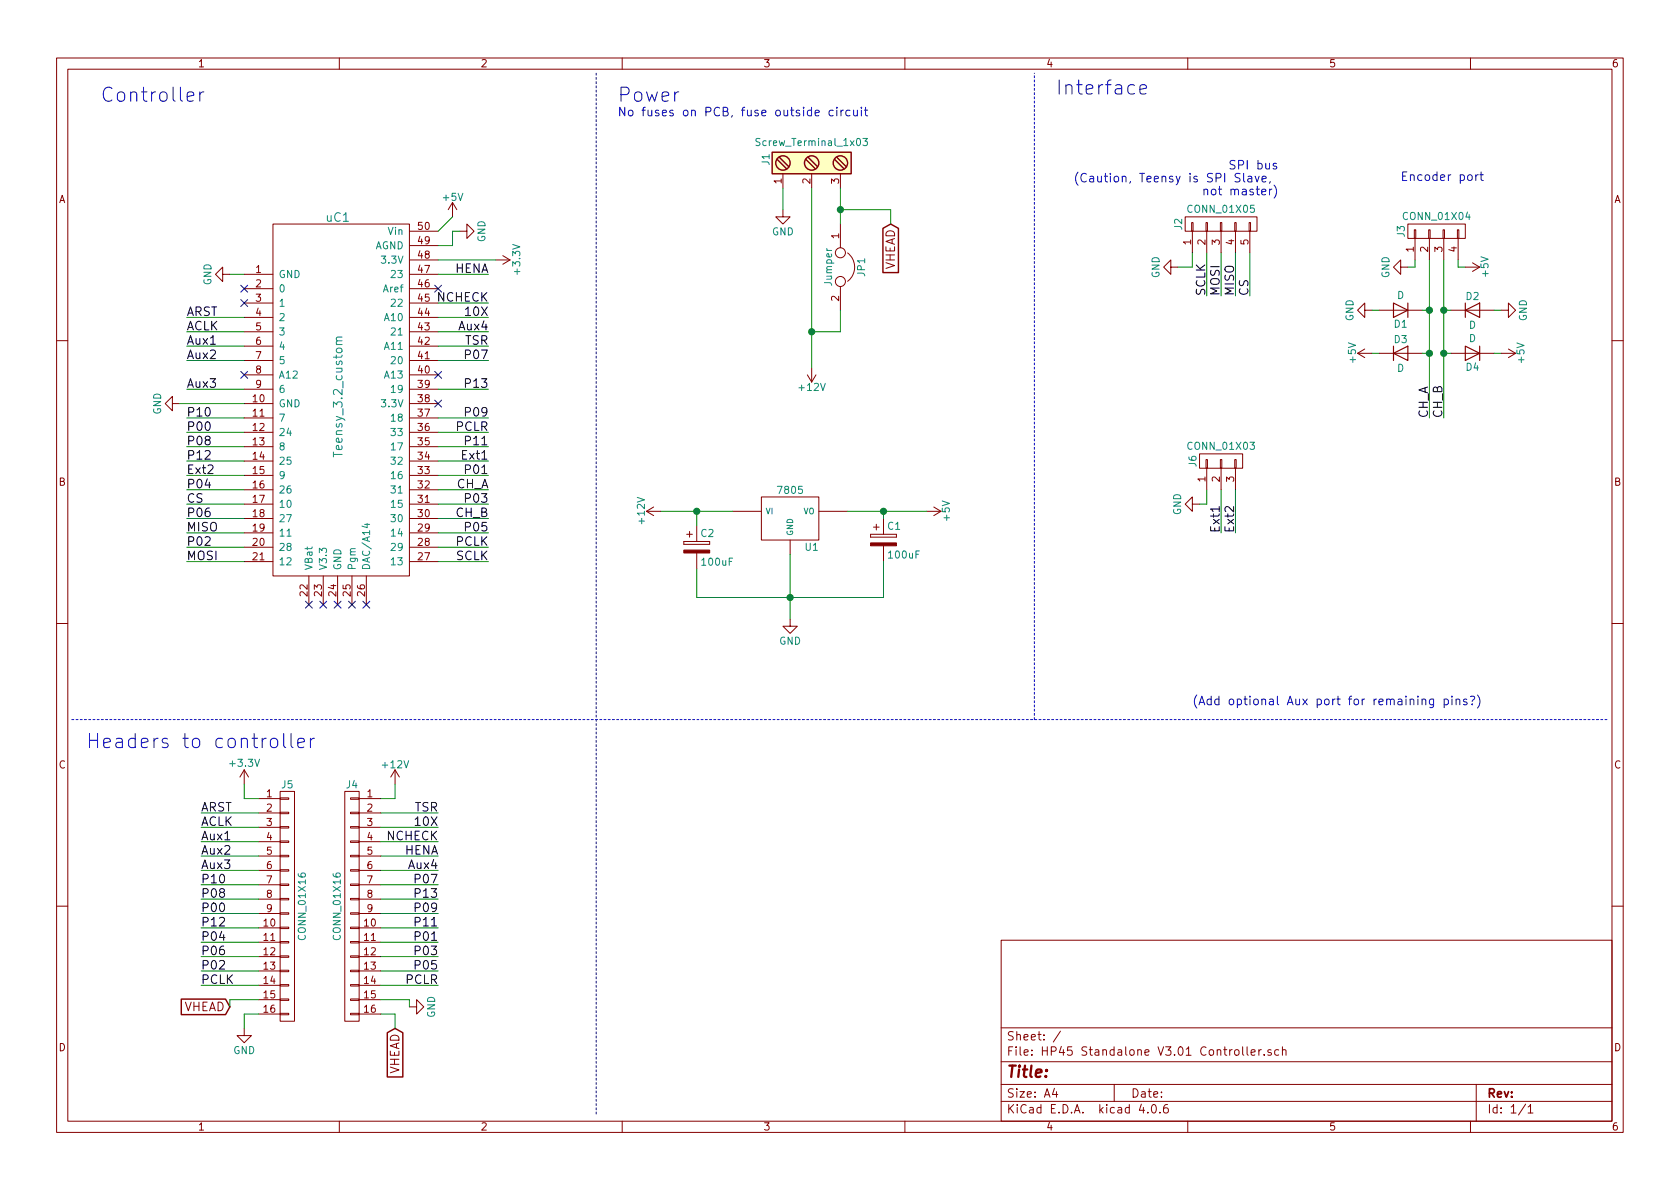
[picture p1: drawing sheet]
EESchema Schematic File Version 2
LIBS:power
LIBS:device
LIBS:transistors
LIBS:conn
LIBS:linear
LIBS:regul
LIBS:74xx
LIBS:cmos4000
LIBS:adc-dac
LIBS:memory
LIBS:xilinx
LIBS:microcontrollers
LIBS:dsp
LIBS:microchip
LIBS:analog_switches
LIBS:motorola
LIBS:texas
LIBS:intel
LIBS:audio
LIBS:interface
LIBS:digital-audio
LIBS:philips
LIBS:display
LIBS:cypress
LIBS:siliconi
LIBS:opto
LIBS:atmel
LIBS:contrib
LIBS:valves
LIBS:HP45 controller parts
LIBS:HP45 Standalone V3.01 Controller-cache
EELAYER 25 0
EELAYER END
$Descr A4 11693 8268
encoding utf-8
Sheet 1 1
Title ""
Date ""
Rev ""
Comp ""
Comment1 ""
Comment2 ""
Comment3 ""
Comment4 ""
$EndDescr
$Comp
L Teensy_3.2_custom uC1
U 1 1
P 2350 1550
F 0 "uC1" H 2350 1600 60  0000 C CNN
F 1 "Teensy_3.2_custom" V 2350 350 60  0000 C CNN
F 2 "Electronics:Teensy_3.2_custom" H 2350 1300 60  0001 C CNN
F 3 "" H 2350 1300 60  0001 C CNN
	1    2350 1550
	1    0    0    -1  
$EndComp
$Comp
L CONN_01X16 J4
U 1 1
P 2450 6300
F 0 "J4" H 2450 7150 50  0000 C CNN
F 1 "CONN_01X16" V 2550 6300 50  0000 C CNN
F 2 "Socket_Strips:Socket_Strip_Straight_1x16_Pitch2.54mm" H 2450 6300 50  0001 C CNN
F 3 "" H 2450 6300 50  0001 C CNN
	1    2450 6300
	-1   0    0    -1  
$EndComp
$Comp
L CONN_01X16 J5
U 1 1
P 2000 6300
F 0 "J5" H 2000 7150 50  0000 C CNN
F 1 "CONN_01X16" V 2100 6300 50  0000 C CNN
F 2 "Socket_Strips:Socket_Strip_Straight_1x16_Pitch2.54mm" H 2000 6300 50  0001 C CNN
F 3 "" H 2000 6300 50  0001 C CNN
	1    2000 6300
	1    0    0    -1  
$EndComp
$Comp
L 7805-RESCUE-OA-HP45C3_Controller U1
U 1 1
P 5500 3600
F 0 "U1" H 5650 3404 50  0000 C CNN
F 1 "7805" H 5500 3800 50  0000 C CNN
F 2 "TO_SOT_Packages_SMD:TO-263-2" H 5500 3600 50  0001 C CNN
F 3 "" H 5500 3600 50  0001 C CNN
	1    5500 3600
	1    0    0    -1  
$EndComp
$Comp
L CP C2
U 1 1
P 4850 3800
F 0 "C2" H 4875 3900 50  0000 L CNN
F 1 "100uF" H 4875 3700 50  0000 L CNN
F 2 "Capacitors_SMD:CP_Elec_8x10" H 4888 3650 50  0001 C CNN
F 3 "" H 4850 3800 50  0001 C CNN
	1    4850 3800
	1    0    0    -1  
$EndComp
$Comp
L CP C1
U 1 1
P 6150 3750
F 0 "C1" H 6175 3850 50  0000 L CNN
F 1 "100uF" H 6175 3650 50  0000 L CNN
F 2 "Capacitors_SMD:CP_Elec_8x10" H 6188 3600 50  0001 C CNN
F 3 "" H 6150 3750 50  0001 C CNN
	1    6150 3750
	1    0    0    -1  
$EndComp
$Comp
L CONN_01X05 J2
U 1 1
P 8500 1550
F 0 "J2" H 8500 1850 50  0000 C CNN
F 1 "CONN_01X05" V 8600 1550 50  0000 C CNN
F 2 "Socket_Strips:Socket_Strip_Straight_1x05_Pitch2.54mm" H 8500 1550 50  0001 C CNN
F 3 "" H 8500 1550 50  0001 C CNN
	1    8500 1550
	0    -1   -1   0   
$EndComp
$Comp
L Screw_Terminal_1x03 J1
U 1 1
P 5650 1100
F 0 "J1" H 5650 1450 50  0000 C TNN
F 1 "Screw_Terminal_1x03" V 5500 1100 50  0000 C TNN
F 2 "Electronics:3.5mm_screw_terminal" H 5650 775 50  0001 C CNN
F 3 "" H 5625 1200 50  0001 C CNN
	1    5650 1100
	0    -1   1    0   
$EndComp
$Comp
L Jumper JP1
U 1 1
P 5850 1850
F 0 "JP1" H 5850 2000 50  0000 C CNN
F 1 "Jumper" H 5850 1770 50  0000 C CNN
F 2 "Connectors:GS2" H 5850 1850 50  0001 C CNN
F 3 "" H 5850 1850 50  0001 C CNN
	1    5850 1850
	0    1    1    0   
$EndComp
$Comp
L CONN_01X04 J3
U 1 1
P 10000 1600
F 0 "J3" H 10000 1850 50  0000 C CNN
F 1 "CONN_01X04" V 10100 1600 50  0000 C CNN
F 2 "Socket_Strips:Socket_Strip_Straight_1x04_Pitch2.54mm" H 10000 1600 50  0001 C CNN
F 3 "" H 10000 1600 50  0001 C CNN
	1    10000 1600
	0    -1   -1   0   
$EndComp
$Comp
L GND #PWR01
U 1 1
P 5500 4300
F 0 "#PWR01" H 5500 4050 50  0001 C CNN
F 1 "GND" H 5500 4150 50  0000 C CNN
F 2 "" H 5500 4300 50  0001 C CNN
F 3 "" H 5500 4300 50  0001 C CNN
	1    5500 4300
	1    0    0    -1  
$EndComp
$Comp
L +12V #PWR02
U 1 1
P 4600 3550
F 0 "#PWR02" H 4600 3400 50  0001 C CNN
F 1 "+12V" H 4600 3690 50  0000 C CNN
F 2 "" H 4600 3550 50  0001 C CNN
F 3 "" H 4600 3550 50  0001 C CNN
	1    4600 3550
	0    -1   -1   0   
$EndComp
$Comp
L +5V #PWR03
U 1 1
P 6450 3550
F 0 "#PWR03" H 6450 3400 50  0001 C CNN
F 1 "+5V" H 6450 3690 50  0000 C CNN
F 2 "" H 6450 3550 50  0001 C CNN
F 3 "" H 6450 3550 50  0001 C CNN
	1    6450 3550
	0    1    1    0   
$EndComp
$Comp
L +3.3V #PWR04
U 1 1
P 3450 1800
F 0 "#PWR04" H 3450 1650 50  0001 C CNN
F 1 "+3.3V" H 3450 1950 50  0000 C CNN
F 2 "" H 3450 1800 50  0001 C CNN
F 3 "" H 3450 1800 50  0001 C CNN
	1    3450 1800
	0    1    1    0   
$EndComp
Wire Wire Line
	3450 1800 3050 1800
Wire Wire Line
	4600 3550 5100 3550
Wire Wire Line
	4850 3650 4850 3550
Connection ~ 4850 3550
Wire Wire Line
	4850 3950 4850 4150
Wire Wire Line
	4850 4150 6150 4150
Wire Wire Line
	5500 3850 5500 4300
Connection ~ 5500 4150
Wire Wire Line
	6150 4150 6150 3900
Wire Wire Line
	5900 3550 6450 3550
Wire Wire Line
	6150 3600 6150 3550
Connection ~ 6150 3550
$Comp
L +12V #PWR05
U 1 1
P 5650 2550
F 0 "#PWR05" H 5650 2400 50  0001 C CNN
F 1 "+12V" H 5650 2690 50  0000 C CNN
F 2 "" H 5650 2550 50  0001 C CNN
F 3 "" H 5650 2550 50  0001 C CNN
	1    5650 2550
	-1   0    0    1   
$EndComp
Text GLabel 6200 1550 3    60   Input ~ 0
VHEAD
Wire Wire Line
	5650 1300 5650 2550
Wire Wire Line
	5850 1300 5850 1550
Wire Wire Line
	5850 1450 6200 1450
Wire Wire Line
	6200 1450 6200 1550
Connection ~ 5850 1450
Wire Wire Line
	5850 2150 5850 2300
Wire Wire Line
	5850 2300 5650 2300
Connection ~ 5650 2300
$Comp
L GND #PWR06
U 1 1
P 5450 1450
F 0 "#PWR06" H 5450 1200 50  0001 C CNN
F 1 "GND" H 5450 1300 50  0000 C CNN
F 2 "" H 5450 1450 50  0001 C CNN
F 3 "" H 5450 1450 50  0001 C CNN
	1    5450 1450
	1    0    0    -1  
$EndComp
Wire Wire Line
	5450 1450 5450 1300
$Comp
L +5V #PWR07
U 1 1
P 3150 1500
F 0 "#PWR07" H 3150 1350 50  0001 C CNN
F 1 "+5V" H 3150 1640 50  0000 C CNN
F 2 "" H 3150 1500 50  0001 C CNN
F 3 "" H 3150 1500 50  0001 C CNN
	1    3150 1500
	1    0    0    -1  
$EndComp
Wire Wire Line
	3150 1500 3050 1600
$Comp
L GND #PWR08
U 1 1
P 1600 1900
F 0 "#PWR08" H 1600 1650 50  0001 C CNN
F 1 "GND" H 1600 1750 50  0000 C CNN
F 2 "" H 1600 1900 50  0001 C CNN
F 3 "" H 1600 1900 50  0001 C CNN
	1    1600 1900
	0    1    1    0   
$EndComp
Wire Wire Line
	1600 1900 1700 1900
$Comp
L GND #PWR09
U 1 1
P 1250 2800
F 0 "#PWR09" H 1250 2550 50  0001 C CNN
F 1 "GND" H 1250 2650 50  0000 C CNN
F 2 "" H 1250 2800 50  0001 C CNN
F 3 "" H 1250 2800 50  0001 C CNN
	1    1250 2800
	0    1    1    0   
$EndComp
Wire Wire Line
	1250 2800 1700 2800
$Comp
L GND #PWR010
U 1 1
P 3200 1600
F 0 "#PWR010" H 3200 1350 50  0001 C CNN
F 1 "GND" H 3200 1450 50  0000 C CNN
F 2 "" H 3200 1600 50  0001 C CNN
F 3 "" H 3200 1600 50  0001 C CNN
	1    3200 1600
	0    -1   -1   0   
$EndComp
Wire Wire Line
	3200 1600 3150 1600
Wire Wire Line
	3150 1600 3150 1700
Wire Wire Line
	3150 1700 3050 1700
$Comp
L D D2
U 1 1
P 10250 2150
F 0 "D2" H 10250 2250 50  0000 C CNN
F 1 "D" H 10250 2050 50  0000 C CNN
F 2 "Diodes_SMD:D_0603" H 10250 2150 50  0001 C CNN
F 3 "" H 10250 2150 50  0001 C CNN
	1    10250 2150
	1    0    0    -1  
$EndComp
$Comp
L D D1
U 1 1
P 9750 2150
F 0 "D1" H 9750 2250 50  0000 C CNN
F 1 "D" H 9750 2050 50  0000 C CNN
F 2 "Diodes_SMD:D_0603" H 9750 2150 50  0001 C CNN
F 3 "" H 9750 2150 50  0001 C CNN
	1    9750 2150
	-1   0    0    1   
$EndComp
$Comp
L +12V #PWR011
U 1 1
P 2750 5450
F 0 "#PWR011" H 2750 5300 50  0001 C CNN
F 1 "+12V" H 2750 5590 50  0000 C CNN
F 2 "" H 2750 5450 50  0001 C CNN
F 3 "" H 2750 5450 50  0001 C CNN
	1    2750 5450
	-1   0    0    -1  
$EndComp
Wire Wire Line
	2650 5550 2750 5550
Wire Wire Line
	2750 5550 2750 5450
$Comp
L +3.3V #PWR012
U 1 1
P 1700 5450
F 0 "#PWR012" H 1700 5300 50  0001 C CNN
F 1 "+3.3V" H 1700 5600 50  0000 C CNN
F 2 "" H 1700 5450 50  0001 C CNN
F 3 "" H 1700 5450 50  0001 C CNN
	1    1700 5450
	-1   0    0    -1  
$EndComp
Wire Wire Line
	1700 5450 1700 5550
Wire Wire Line
	1700 5550 1800 5550
$Comp
L GND #PWR013
U 1 1
P 1700 7150
F 0 "#PWR013" H 1700 6900 50  0001 C CNN
F 1 "GND" H 1700 7000 50  0000 C CNN
F 2 "" H 1700 7150 50  0001 C CNN
F 3 "" H 1700 7150 50  0001 C CNN
	1    1700 7150
	-1   0    0    -1  
$EndComp
Wire Wire Line
	1700 7150 1700 7050
Wire Wire Line
	1700 7050 1800 7050
$Comp
L GND #PWR014
U 1 1
P 2850 7000
F 0 "#PWR014" H 2850 6750 50  0001 C CNN
F 1 "GND" H 2850 6850 50  0000 C CNN
F 2 "" H 2850 7000 50  0001 C CNN
F 3 "" H 2850 7000 50  0001 C CNN
	1    2850 7000
	0    -1   1    0   
$EndComp
Wire Wire Line
	2850 7000 2850 6950
Wire Wire Line
	2850 6950 2650 6950
Text GLabel 2750 7150 3    60   Input ~ 0
VHEAD
Wire Wire Line
	2650 7050 2750 7050
Wire Wire Line
	2750 7050 2750 7150
Text GLabel 1600 7000 0    60   Input ~ 0
VHEAD
Wire Wire Line
	1600 7000 1600 6950
Wire Wire Line
	1600 6950 1800 6950
Text Label 3050 6850 2    60   ~ 0
PCLR
Text Label 3050 6750 2    60   ~ 0
P05
Text Label 3050 6650 2    60   ~ 0
P03
Text Label 3050 6550 2    60   ~ 0
P01
Text Label 3050 6450 2    60   ~ 0
P11
Text Label 3050 6350 2    60   ~ 0
P09
Text Label 3050 6250 2    60   ~ 0
P13
Text Label 3050 6150 2    60   ~ 0
P07
Text Label 3050 5950 2    60   ~ 0
HENA
Text Label 3050 5850 2    60   ~ 0
NCHECK
Text Label 3050 5750 2    60   ~ 0
10X
Text Label 3050 5650 2    60   ~ 0
TSR
Text Label 1400 6850 0    60   ~ 0
PCLK
Text Label 1400 6750 0    60   ~ 0
P02
Text Label 1400 6650 0    60   ~ 0
P06
Text Label 1400 6550 0    60   ~ 0
P04
Text Label 1400 6450 0    60   ~ 0
P12
Text Label 1400 6350 0    60   ~ 0
P00
Text Label 1400 6250 0    60   ~ 0
P08
Text Label 1400 6150 0    60   ~ 0
P10
Wire Wire Line
	1400 6150 1800 6150
Wire Wire Line
	1800 6250 1400 6250
Wire Wire Line
	1400 6350 1800 6350
Wire Wire Line
	1400 6450 1800 6450
Wire Wire Line
	1800 6550 1400 6550
Wire Wire Line
	1400 6650 1800 6650
Wire Wire Line
	1800 6750 1400 6750
Wire Wire Line
	1400 6850 1800 6850
Wire Wire Line
	2650 6150 3050 6150
Wire Wire Line
	3050 6250 2650 6250
Wire Wire Line
	2650 6350 3050 6350
Wire Wire Line
	2650 6450 3050 6450
Wire Wire Line
	3050 6550 2650 6550
Wire Wire Line
	2650 6650 3050 6650
Wire Wire Line
	3050 6750 2650 6750
Wire Wire Line
	2650 6850 3050 6850
Wire Wire Line
	3050 5950 2650 5950
Wire Wire Line
	2650 5850 3050 5850
Wire Wire Line
	3050 5750 2650 5750
Wire Wire Line
	2650 5650 3050 5650
$Comp
L GND #PWR015
U 1 1
P 8200 1850
F 0 "#PWR015" H 8200 1600 50  0001 C CNN
F 1 "GND" H 8200 1700 50  0000 C CNN
F 2 "" H 8200 1850 50  0001 C CNN
F 3 "" H 8200 1850 50  0001 C CNN
	1    8200 1850
	0    1    1    0   
$EndComp
Wire Wire Line
	8200 1850 8300 1850
Wire Wire Line
	8300 1850 8300 1750
Text Label 8500 2050 1    60   ~ 0
MOSI
Text Label 8600 2050 1    60   ~ 0
MISO
Text Label 8700 2050 1    60   ~ 0
CS
Text Label 8400 2050 1    60   ~ 0
SCLK
Wire Wire Line
	8400 2050 8400 1750
Wire Wire Line
	8500 1750 8500 2050
Wire Wire Line
	8600 2050 8600 1750
Wire Wire Line
	8700 1750 8700 2050
Text Notes 8900 1350 2    60   ~ 0
SPI bus\n(Caution, Teensy is SPI Slave, \nnot master)
Text Notes 9750 1250 0    60   ~ 0
Encoder port
Wire Notes Line
	500  5000 11200 5000
Wire Notes Line
	4150 500  4150 7750
Wire Notes Line
	7200 5000 7200 500 
$Comp
L GND #PWR016
U 1 1
P 9800 1850
F 0 "#PWR016" H 9800 1600 50  0001 C CNN
F 1 "GND" H 9800 1700 50  0000 C CNN
F 2 "" H 9800 1850 50  0001 C CNN
F 3 "" H 9800 1850 50  0001 C CNN
	1    9800 1850
	0    1    1    0   
$EndComp
Text Label 9950 2900 1    60   ~ 0
CH_A
Text Label 10050 2900 1    60   ~ 0
CH_B
Wire Wire Line
	9800 1850 9850 1850
Wire Wire Line
	9850 1850 9850 1800
$Comp
L +5V #PWR017
U 1 1
P 10200 1850
F 0 "#PWR017" H 10200 1700 50  0001 C CNN
F 1 "+5V" H 10200 1990 50  0000 C CNN
F 2 "" H 10200 1850 50  0001 C CNN
F 3 "" H 10200 1850 50  0001 C CNN
	1    10200 1850
	0    1    1    0   
$EndComp
Wire Wire Line
	10200 1850 10150 1850
Wire Wire Line
	10150 1850 10150 1800
Wire Wire Line
	9950 1800 9950 2900
Wire Wire Line
	10050 1800 10050 2900
Wire Wire Line
	10100 2150 10050 2150
Connection ~ 10050 2150
Wire Wire Line
	9900 2150 9950 2150
Connection ~ 9950 2150
$Comp
L GND #PWR018
U 1 1
P 9550 2150
F 0 "#PWR018" H 9550 1900 50  0001 C CNN
F 1 "GND" H 9550 2000 50  0000 C CNN
F 2 "" H 9550 2150 50  0001 C CNN
F 3 "" H 9550 2150 50  0001 C CNN
	1    9550 2150
	0    1    1    0   
$EndComp
Wire Wire Line
	9550 2150 9600 2150
$Comp
L GND #PWR019
U 1 1
P 10450 2150
F 0 "#PWR019" H 10450 1900 50  0001 C CNN
F 1 "GND" H 10450 2000 50  0000 C CNN
F 2 "" H 10450 2150 50  0001 C CNN
F 3 "" H 10450 2150 50  0001 C CNN
	1    10450 2150
	0    -1   -1   0   
$EndComp
Wire Wire Line
	10450 2150 10400 2150
Text Notes 8300 4900 0    60   ~ 0
(Add optional Aux port for remaining pins?)\n
Text Label 1300 3500 0    60   ~ 0
CS
Wire Wire Line
	1300 3500 1700 3500
Text Label 3400 3900 2    60   ~ 0
SCLK
Wire Wire Line
	3400 3900 3050 3900
Text Label 1300 3900 0    60   ~ 0
MOSI
Text Label 1300 3700 0    60   ~ 0
MISO
Wire Wire Line
	1300 3900 1700 3900
Wire Wire Line
	1700 3700 1300 3700
Text Label 1400 5650 0    60   ~ 0
ARST
Text Label 1400 5750 0    60   ~ 0
ACLK
Text Label 1400 5850 0    60   ~ 0
Aux1
Text Label 3050 6050 2    60   ~ 0
Aux4
Wire Wire Line
	2650 6050 3050 6050
Wire Wire Line
	1400 5650 1800 5650
Wire Wire Line
	1800 5750 1400 5750
Wire Wire Line
	1400 5850 1800 5850
Wire Wire Line
	1800 5950 1400 5950
Wire Wire Line
	1400 6050 1800 6050
Text Label 3400 3000 2    60   ~ 0
PCLR
Text Label 3400 3700 2    60   ~ 0
P05
Text Label 3400 3500 2    60   ~ 0
P03
Text Label 3400 3300 2    60   ~ 0
P01
Text Label 3400 3100 2    60   ~ 0
P11
Text Label 3400 2900 2    60   ~ 0
P09
Text Label 3400 2700 2    60   ~ 0
P13
Text Label 3400 2500 2    60   ~ 0
P07
Text Label 3400 1900 2    60   ~ 0
HENA
Text Label 3400 2100 2    60   ~ 0
NCHECK
Text Label 3400 2200 2    60   ~ 0
10X
Text Label 3400 2400 2    60   ~ 0
TSR
Wire Wire Line
	3050 2500 3400 2500
Wire Wire Line
	3400 2700 3050 2700
Wire Wire Line
	3050 2900 3400 2900
Wire Wire Line
	3050 3100 3400 3100
Wire Wire Line
	3400 3300 3050 3300
Wire Wire Line
	3050 3500 3400 3500
Wire Wire Line
	3400 3700 3050 3700
Wire Wire Line
	3050 3000 3400 3000
Wire Wire Line
	3400 2400 3050 2400
Wire Wire Line
	3050 2100 3400 2100
Wire Wire Line
	3400 2200 3050 2200
Wire Wire Line
	3050 1900 3400 1900
Text Label 3400 2300 2    60   ~ 0
Aux4
Wire Wire Line
	3050 2300 3400 2300
Text Label 3400 3800 2    60   ~ 0
PCLK
Text Label 1300 3800 0    60   ~ 0
P02
Text Label 1300 3600 0    60   ~ 0
P06
Text Label 1300 3400 0    60   ~ 0
P04
Text Label 1300 3200 0    60   ~ 0
P12
Text Label 1300 3000 0    60   ~ 0
P00
Text Label 1300 3100 0    60   ~ 0
P08
Text Label 1300 2900 0    60   ~ 0
P10
Wire Wire Line
	1300 2900 1700 2900
Wire Wire Line
	1700 3100 1300 3100
Wire Wire Line
	1300 3000 1700 3000
Wire Wire Line
	1300 3200 1700 3200
Wire Wire Line
	1700 3400 1300 3400
Wire Wire Line
	1300 3600 1700 3600
Wire Wire Line
	1700 3800 1300 3800
Wire Wire Line
	3400 3800 3050 3800
Text Label 1300 2200 0    60   ~ 0
ARST
Text Label 1300 2300 0    60   ~ 0
ACLK
Text Label 1300 2400 0    60   ~ 0
Aux1
Text Label 1300 2500 0    60   ~ 0
Aux2
Text Label 1300 2700 0    60   ~ 0
Aux3
Wire Wire Line
	1300 2200 1700 2200
Wire Wire Line
	1700 2300 1300 2300
Wire Wire Line
	1300 2400 1700 2400
Wire Wire Line
	1700 2500 1300 2500
Wire Wire Line
	1300 2700 1700 2700
Text Label 3400 3400 2    60   ~ 0
CH_A
Text Label 3400 3600 2    60   ~ 0
CH_B
Wire Wire Line
	3050 3400 3400 3400
Wire Wire Line
	3050 3600 3400 3600
$Comp
L CONN_01X03 J6
U 1 1
P 8500 3200
F 0 "J6" H 8500 3400 50  0000 C CNN
F 1 "CONN_01X03" V 8600 3200 50  0000 C CNN
F 2 "Socket_Strips:Socket_Strip_Straight_1x03_Pitch2.54mm" H 8500 3200 50  0001 C CNN
F 3 "" H 8500 3200 50  0001 C CNN
	1    8500 3200
	0    -1   -1   0   
$EndComp
$Comp
L GND #PWR020
U 1 1
P 8350 3500
F 0 "#PWR020" H 8350 3250 50  0001 C CNN
F 1 "GND" H 8350 3350 50  0000 C CNN
F 2 "" H 8350 3500 50  0001 C CNN
F 3 "" H 8350 3500 50  0001 C CNN
	1    8350 3500
	0    1    1    0   
$EndComp
Wire Wire Line
	8350 3500 8400 3500
Wire Wire Line
	8400 3500 8400 3400
Text Label 1300 3300 0    60   ~ 0
Ext2
Text Label 3400 3200 2    60   ~ 0
Ext1
Wire Wire Line
	3400 3200 3050 3200
Wire Wire Line
	1300 3300 1700 3300
Text Label 8600 3700 1    60   ~ 0
Ext2
Wire Wire Line
	8500 3700 8500 3400
Text Label 8500 3700 1    60   ~ 0
Ext1
Wire Wire Line
	8600 3700 8600 3400
Text Notes 4300 800  0    60   ~ 0
No fuses on PCB, fuse outside circuit
Text Notes 700  700  0    98   ~ 0
Controller
Text Notes 4300 700  0    98   ~ 0
Power
Text Notes 7350 650  0    98   ~ 0
Interface
Text Notes 600  5200 0    98   ~ 0
Headers to controller
$Comp
L D D3
U 1 1
P 9750 2450
F 0 "D3" H 9750 2550 50  0000 C CNN
F 1 "D" H 9750 2350 50  0000 C CNN
F 2 "Diodes_SMD:D_0603" H 9750 2450 50  0001 C CNN
F 3 "" H 9750 2450 50  0001 C CNN
	1    9750 2450
	1    0    0    -1  
$EndComp
$Comp
L D D4
U 1 1
P 10250 2450
F 0 "D4" H 10250 2550 50  0000 C CNN
F 1 "D" H 10250 2350 50  0000 C CNN
F 2 "Diodes_SMD:D_0603" H 10250 2450 50  0001 C CNN
F 3 "" H 10250 2450 50  0001 C CNN
	1    10250 2450
	-1   0    0    1   
$EndComp
Wire Wire Line
	9900 2450 9950 2450
Connection ~ 9950 2450
Wire Wire Line
	10100 2450 10050 2450
Connection ~ 10050 2450
$Comp
L +5V #PWR021
U 1 1
P 10450 2450
F 0 "#PWR021" H 10450 2300 50  0001 C CNN
F 1 "+5V" H 10450 2590 50  0000 C CNN
F 2 "" H 10450 2450 50  0001 C CNN
F 3 "" H 10450 2450 50  0001 C CNN
	1    10450 2450
	0    1    1    0   
$EndComp
Wire Wire Line
	10450 2450 10400 2450
$Comp
L +5V #PWR022
U 1 1
P 9550 2450
F 0 "#PWR022" H 9550 2300 50  0001 C CNN
F 1 "+5V" H 9550 2590 50  0000 C CNN
F 2 "" H 9550 2450 50  0001 C CNN
F 3 "" H 9550 2450 50  0001 C CNN
	1    9550 2450
	0    -1   -1   0   
$EndComp
Wire Wire Line
	9550 2450 9600 2450
Text Label 1400 6050 0    60   ~ 0
Aux3
Text Label 1400 5950 0    60   ~ 0
Aux2
NoConn ~ 1700 2000
NoConn ~ 1700 2100
NoConn ~ 1700 2600
NoConn ~ 3050 2800
NoConn ~ 3050 2600
NoConn ~ 3050 2000
NoConn ~ 2150 4200
NoConn ~ 2250 4200
NoConn ~ 2350 4200
NoConn ~ 2450 4200
NoConn ~ 2550 4200
$EndSCHEMATC
